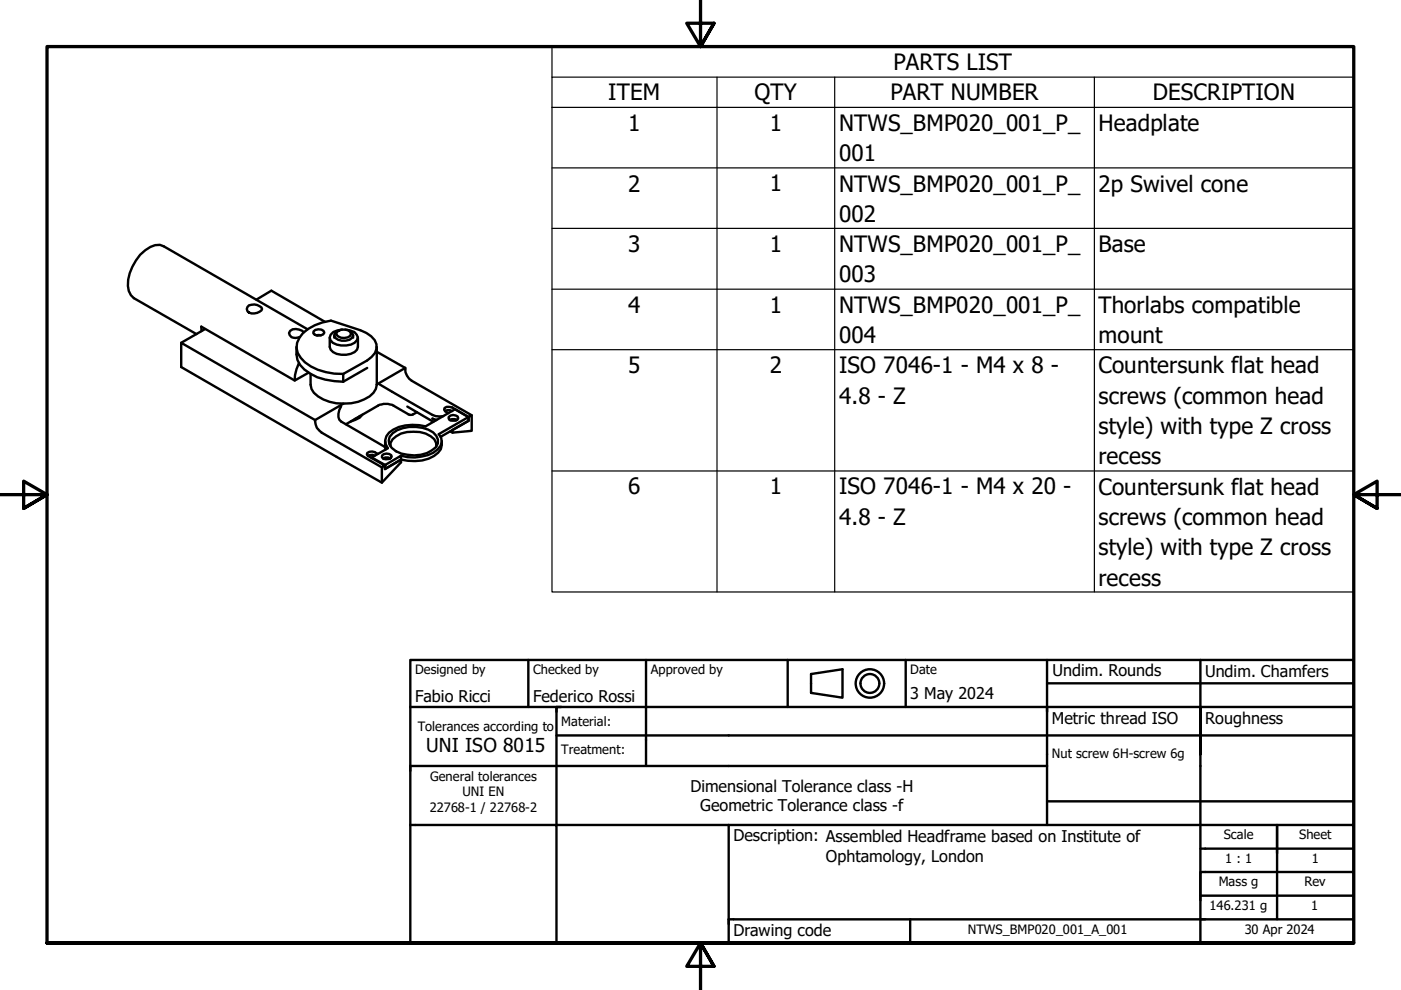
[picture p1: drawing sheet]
<svg xmlns="http://www.w3.org/2000/svg" width="297mm" height="210mm" viewBox="0 0 297 210" stroke-linecap="round" stroke-linejoin="round" font-family="sans-serif">
<!-- layer: Visible (ISO) -->
<g fill="none" stroke="#000" stroke-width=".51">
<path d="M42.7 70.2v-.9l19.8 11.4 2.9-1.7M43.5 69.8l-5.1 2.9M52.8 64.7a2.2 2.2 0 0 1 2.8 .8 2.07 2.07 0 0 1-3.1 .4l-.2-.4zM54.4 63.5l3.1-1.9 11.4 6.6M62.9 73.6a5 5 0 0 0 2.9 5.6 13.8 13.8 0 0 0 7 1.7M63.4 77l-.9 2.5v1.2M64.3 70.6a10.9 10.9 0 0 1 5.9-2.6l6.2 2a5 5 0 0 1 3.4 3 3.3 3.3 0 0 1-1.9 3.4l-5.1 2.9a11.1 11.1 0 0 1-9-3.4 3.4 3.4 0 0 1-.3-4.3zM64.5 70.5a2.44 2.44 0 0 0-3-.4l-.2 .5a1.47 1.47 0 0 0 2.2 .9M65.2 69.8l-30.5-17.6a3.5 3.5 0 0 0-3.9 .9 10 10 0 0 0-3.7 7.5l.2 1.1 .4 .9 .7 .6 13.3 7.6M66.5 70.3a1.45 1.45 0 0 1 2.3 .2 1.48 1.48 0 0 1-2.4 .1zM67.1 71.1h1M69.9 71.6v2a2.35 2.35 0 0 0 2.5 1.6 3.7 3.7 0 0 0 3.3-1.1l.2-.5v-2"/>
<path d="M70.9 71.1v.5M71.4 70.5a2.09 2.09 0 0 1 2.9-.1l.1 .4a1.92 1.92 0 0 1-3.1 .1zM71.8 70.1l-.8 .6-.1 .5a2.04 2.04 0 0 0 2.4 1l.8-.2 .5-.3 .3-.5-.2-.5-.7-.6M72.5 69.9l-1 .2a1.54 1.54 0 0 0-1.5 2 3.9 3.9 0 0 0 4.4 1l.8-.4 .5-.6 .2-.6-.8-1.1-1.9-.5M72.8 79.3v1.6M74.9 71.1v.5M77.9 78l-5.1 2.9M79.9 73.6v8a3.8 3.8 0 0 1-2.7 3.1 9.9 9.9 0 0 1-10.7-1.4l-.5-.8-.2-.9v-2.3M79.9 74.6l6 3.4M85.9 78a2.81 2.81 0 0 0 1.4 2.7l12.7 7.3-.6 .4-3.5-2-1.2-.1-.5 .2v.4l.9 .7M85.9 78l-6 3.5M66.8 89.1a3.1 3.1 0 0 0 1.4 2.6l12.8 7.4 .6-.4-3.6-2-.2-.3 .1-.4a1.72 1.72 0 0 1 2.2 .2"/>
<path d="M66.8 89.1l-28.4-16.4v5.1l42.6 24.5 4-4.3v-.6M72.3 86.1a3 3 0 0 0-.4 2.9l.4 .4 9.2 5.3 .3 .3-.1 .3M72.8 85.6l-6 3.5M76.4 88.2l-1.2 .7M76.8 87.9l-.5 .7-1.9 .8M78 96.6l1-.2 .4 .2M78.8 97.1v-.1l2.9 1.6M80.4 81.4l11.3 6.6 .7 .2h1.6M81 99.1v3.2M81.2 97.2a1.4 1.4 0 0 0 1.9-.4 1.22 1.22 0 0 0-2.1-.2v.3l.2 .3 .5-.2 1 .2M81.4 97.3l.4-.1 .7 .1M81.6 99.4h.1"/>
<path d="M81.7 98.6l3.3-2v.8l-3.3 2zM81.7 93.5v1.3M81.8 95.2v-.1l.1 .1M82.8 94.7v-.8a4.7 4.7 0 0 1 4.8-2.4 5.6 5.6 0 0 1 4.5 1.6l.4 .8v.8M83.2 91.9a7.8 7.8 0 0 1 8.6-.2 2.15 2.15 0 0 1-.2 3.8 7.5 7.5 0 0 1-8.5-.5 2.03 2.03 0 0 1 .1-3.1zM85 97.4l-3.4 2.1v-.8M86.4 86.2l5.5 3.2M86.6 87.9l.5 .1 .5-.1M86.6 87.9l-3.2-1.9a3.8 3.8 0 0 0-3.3 0l-6.8 4M88.4 87.4l-.8 .5M92.6 89l-.9-.3 .7 .4M93.4 92.6l5.9-3.3v-.9l-2.8-1.6-6.3 3.6a8.8 8.8 0 0 0-7.7 1.3 2.32 2.32 0 0 0-.3 3.3l-3.4 2"/>
<path d="M93.7 93.5a2.86 2.86 0 0 1-1.7 3.2 9 9 0 0 1-7 .7M94.4 87.2l.4-.2 1.1 .2M95.1 88.4a1.39 1.39 0 0 1 1.9-.1l.2 .4a1.22 1.22 0 0 1-2.1 0zM95.4 89l.4-.1 1.1 .1M95.6 89.1l.3-.1 .8 .1M99.3 88.4l-6.3 3.6a2.11 2.11 0 0 1-.2 3.3 7.8 7.8 0 0 1-6.4 1.6l-1.4-.3M99.3 89.1l-3.4 2.1v.5l-.5-.2M99.4 88.4v.8M100 88v3.3l-4.1 .4"/>
</g>
<!-- layer: Symbol (ISO) -->
<path d="M117 16.4v-6.5h170v6.5M152 16.4v109.1M177 16.4v109.1M232 16.4v109.1M287 16.4h-170v6.4M287 16.4v109.1h-170v-102.7M117 22.8h170M117 35.6h170M117 48.4h170M117 61.3h170M117 74.1h170M117 99.9h170" fill="none" stroke="#000" stroke-width=".25"/>
<!-- layer: Border (ISO) -->
<path d="M148.5 -.1v10l-2.9-5h5.8l-2.9 5 2.9-5M0 104.9h10l-5-2.9v5.8l5-2.9-5 2.9M297 104.9h-10l5-2.9v5.8l-5-2.9 5 2.9M10 199.9v-190h277v190h-277h277M151.4 204.9l-2.9-5 2.9 5h-5.8l2.9-5v10" fill="none" stroke="#000" stroke-width=".7"/>
<!-- layer: Title (ISO) -->
<g fill="none" stroke="#000" stroke-width=".51">
<path d="M87 139.9h200v60h-200zM112 139.9v10M137 139.9v22.5M167 139.9v10M192 139.9v10M222 139.9v11M254.5 139.9v10M87 149.9h200M118 155.9h169M118 149.9v25h169M119 149.9h-1v1M172 142.9l6.6-1v6l-6.6-1z"/>
<path d="M222 149.9v25M222 144.9h65M254.5 159.9v-10v50M87 174.9h31v25h-49M154.5 174.9v25M222 162.4h-135v1M222 169.9h65M254.5 179.9h32.5M270.8 174.9v20M154.5 194.9h132.5M193 194.9v5M287 189.9h-32.5v1"/>
<path d="M287 184.9h-32.5v5"/>
<circle cx="184.4" cy="144.9" r="3"/>
<circle cx="184.4" cy="144.9" r="2"/>
</g>
<!-- layer: 0 -->
<path d="M88 149.9h50M270.8 174.9h5M154.5 194.9h1M255.8 184.9h4.9" fill="none" stroke="#000" stroke-width=".21"/>
<g font-size="4.8">
<text x="189.4" y="14.9">PARTS LIST</text>
<text x="129" y="21.3">ITEM</text>
<text x="160" y="21.3">QTY</text>
<text x="188.8" y="21.3">PART NUMBER</text>
<text x="244.4" y="21.3">DESCRIPTION</text>
<text x="133.2" y="27.7">1</text>
<text x="163.2" y="27.7">1</text>
<text x="177.9" y="27.7">NTWS_BMP020_001_P_</text>
<text x="232.9" y="27.8">Headplate</text>
<text x="177.9" y="34.2">001</text>
<text x="133.2" y="40.6">2</text>
<text x="163.2" y="40.5">1</text>
<text x="177.9" y="40.6">NTWS_BMP020_001_P_</text>
<text x="232.9" y="40.6">2p Swivel cone</text>
<text x="177.9" y="47">002</text>
<text x="133.2" y="53.4">3</text>
<text x="163.2" y="53.4">1</text>
<text x="177.9" y="53.4">NTWS_BMP020_001_P_</text>
<text x="232.9" y="53.4">Base</text>
<text x="177.9" y="59.9">003</text>
<text x="133.2" y="66.3">4</text>
<text x="163.2" y="66.3">1</text>
<text x="177.9" y="66.3">NTWS_BMP020_001_P_</text>
<text x="232.9" y="66.3">Thorlabs compatible</text>
<text x="177.9" y="72.7">004</text>
<text x="232.9" y="72.7">mount</text>
<text x="133.2" y="79.1">5</text>
<text x="163.2" y="79.2">2</text>
<text x="177.9" y="79.2">ISO 7046-1 - M4 x 8 -</text>
<text x="232.9" y="79.2">Countersunk flat head</text>
<text x="177.9" y="85.6">4.8 - Z</text>
<text x="232.9" y="85.6">screws (common head</text>
<text x="232.9" y="92">style) with type Z cross</text>
<text x="232.9" y="98.5">recess</text>
<text x="133.2" y="104.8">6</text>
<text x="163.2" y="104.8">1</text>
<text x="177.9" y="104.8">ISO 7046-1 - M4 x 20 -</text>
<text x="232.9" y="104.9">Countersunk flat head</text>
<text x="177.9" y="111.2">4.8 - Z</text>
<text x="232.9" y="111.3">screws (common head</text>
<text x="232.9" y="117.7">style) with type Z cross</text>
<text x="232.9" y="124.2">recess</text>
</g>
<text font-size="4.1" x="90.4" y="159.5">UNI ISO 8015</text>
<g font-size="3.4">
<text x="223.1" y="143.4">Undim. Rounds</text>
<text x="255.5" y="143.5">Undim. Chamfers</text>
<text x="88" y="148.9">Fabio Ricci</text>
<text x="113" y="148.9">Federico Rossi</text>
<text x="193" y="148.2">3 May 2024</text>
<text x="223" y="153.5">Metric thread ISO</text>
<text x="255.5" y="153.5">Roughness</text>
<text x="146.4" y="167.9">Dimensional Tolerance class -H</text>
<text x="148.5" y="172">Geometric Tolerance class -f</text>
<text x="155.5" y="178.4">Description: Assembled Headframe based on Institute of</text>
<text x="175.1" y="182.7">Ophtamology, London</text>
<text x="155.5" y="198.5">Drawing code</text>
</g>
<g font-size="2.7">
<text x="88" y="143">Designed by</text>
<text x="113" y="143">Checked by</text>
<text x="138" y="143">Approved by</text>
<text x="193" y="142.9">Date</text>
<text x="88.6" y="155">Tolerances according to</text>
<text x="119" y="154">Material:</text>
<text x="119" y="159.9">Treatment:</text>
<text x="223" y="160.8">Nut screw 6H-screw 6g</text>
<text x="91.2" y="165.5">General tolerances</text>
<text x="91.1" y="172.1">22768-1 / 22768-2</text>
<text x="98" y="168.8">UNI EN</text>
<text x="259.5" y="178">Scale</text>
<text x="275.5" y="178">Sheet</text>
<text x="259.8" y="182.9">1 : 1</text>
<text x="278.1" y="182.9">1</text>
<text x="258.4" y="187.9">Mass g</text>
<text x="276.6" y="187.9">Rev</text>
<text x="205.2" y="198">NTWS_BMP020_001_A_001</text>
<text x="256.4" y="192.9">146.231 g</text>
<text x="263.9" y="198">30 Apr 2024</text>
<text x="278" y="192.9">1</text>
</g>
</svg>
